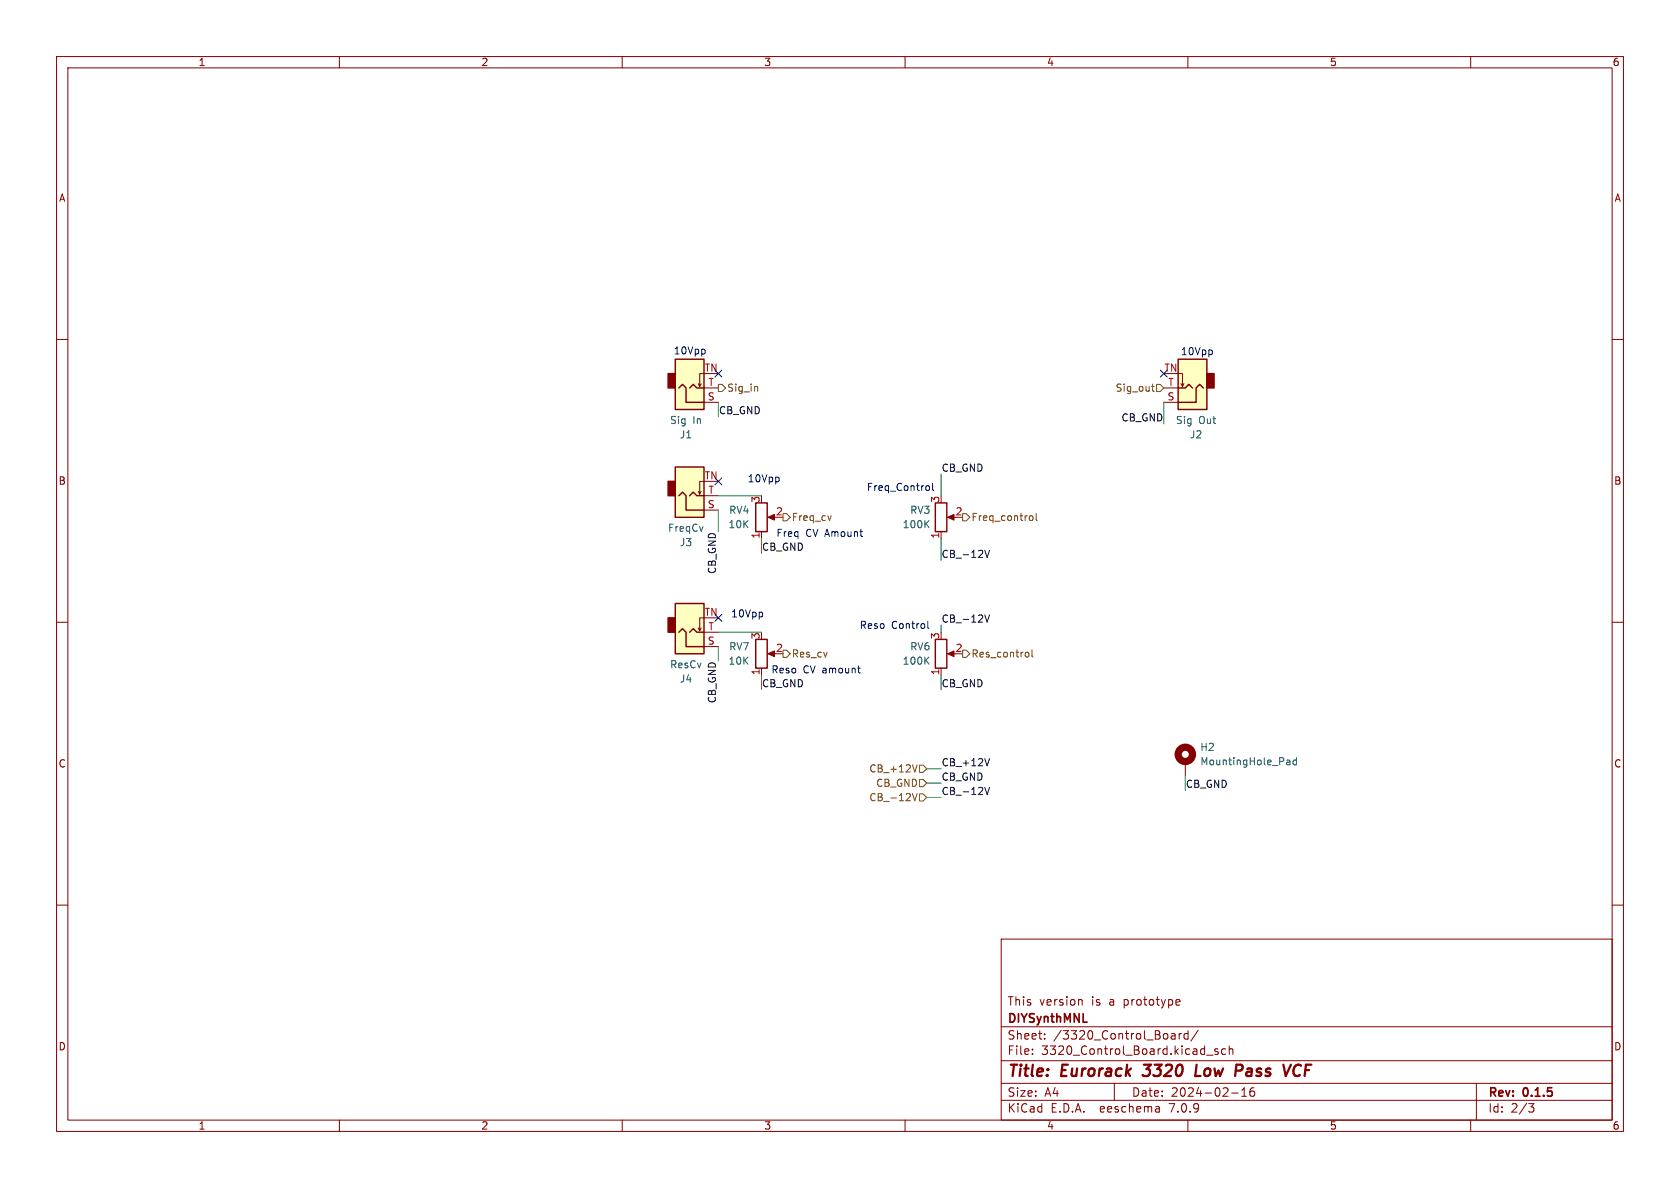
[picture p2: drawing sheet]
<svg xmlns="http://www.w3.org/2000/svg" width="297mm" height="210mm" viewBox="0 0 297 210" stroke-linecap="round" stroke-linejoin="round" font-family="sans-serif">
<g fill="none" stroke="#840000" stroke-width=".18">
<path d="M10 10h277v190h-277zM12 12h273v186h-273zM60 10v2M110 10v2M160 10v2M210 10v2M260 10v2M10 60h2M285 60h2M124 67.8l-.3 .5M124.5 66h-.8v2.3l-.3-.5M124.5 71.1h2.5"/>
<path d="M124.5 68.6h2.5M205.7 71.1h2.6M205.7 68.6h2.6M208.3 66h.7v2.3l.3-.5M208.8 67.8l.2 .5M124 86.9l-.3 .5M124.5 85.1h-.8v2.3l-.3-.5M124.5 90.2h2.5M124.5 87.6h2.5M134.6 94v1.3M136.1 91.4h1.1M166.4 94v1.3"/>
<path d="M167.9 91.4h1M10 110h2M124 111l-.3 .5M124.5 109.2h-.8v2.3l-.3-.5M124.5 114.3h2.5M124.5 111.8h2.5M134.6 118.1v1.3M136.1 115.6h1.1M166.4 118.1v1.3M167.9 115.6h1M285 110h2M209.5 134.6v2.6"/>
<path d="M10 160h2M285 160h2M177 166h108v32h-108zM190.9 176.7h.2l.2 .2v.8M208.1 176.7l.4 .1 .1 .3-.7 .1M208.5 177.6l-.4 .1M60 198v2M110 198v2M160 198v2M177 194.5h108M177 191.5h108M177 187.5h108"/>
<path d="M177 181.5h108M182.5 186.3v.1M182.5 185.5v.1M184.7 183.6v.1M184.7 182.8v.1M197 191.5v3M204.9 195.7l.1 .9M205 196.5l-.2 .1M205 196h-.2M207.2 182.7l.5 .1v.9M207.7 183.6l-.5 .1M207.7 183.1h-.5"/>
<path d="M208.5 182.7v1M208.9 182.7l-.3 .1-.1 .2M210 198v2M210 182.8l-.4-.1-.3 .3v.4l.2 .2h.5M210 182.2v1.5M211.8 182.1l-1.3 2M213.3 186.5h1.2M215.3 185.5l-.3-.1-.3 .2 .1 .2 .5 .2v.3h-.6M216.7 185.5l-.5-.1-.2 .3v.4l.1 .2h.6M217.3 185.5l.2-.1 .4 .1 .1 .9M217.3 184.9v1.5M217.7 193.2h1.2"/>
<path d="M219.5 193.8h.9M219.5 192.7l.5-.4v1.5M221.7 192.3a.59 .59 0 0 0-.7 .6v.6l.1 .2 .4 .1 .2-.1 .1-.5-.1-.3h-.5l-.2 .3M260 198v2M261 191.5v6.5M270.2 195.1h1l-.5 .6 .4 .1 .1 .5-.3 .3h-.4"/>
</g>
<path d="M202 190l.3 .2M202.2 188.2h1.3M211.6 188.2l-.3 2h1M229.9 188.3a1.02 1.02 0 0 0-1.2 .6 1.02 1.02 0 0 0 .5 1.3l.6-.2" fill="none" stroke="#840000" stroke-width=".4"/>
<g fill="#840000" stroke="#840000" stroke-width=".18">
<path d="M135.8 91.4l1.1-.5v1z"/>
<path d="M167.5 91.4l1.2-.5v1z"/>
<path d="M167.5 115.6l1.2-.5v1z"/>
<path d="M135.8 115.6l1.1-.5v1z"/>
</g>
<g fill="none" stroke="#840000" stroke-width=".25">
<path d="M119.4 63.5h5.1v8.9h-5.1zM120 68.6l.6-.7 .7 .7v2.5h3.2M121.9 68.6l.7-.7 .6 .7h1.3M208.3 63.5h5.1v8.9h-5.1zM208.3 68.6h1.2l.7-.7 .6 .7M212.7 68.6l-.6-.7-.6 .7v2.5h-3.2M119.4 82.6h5.1v8.8h-5.1zM120 87.6l.6-.6 .7 .6v2.6h3.2M121.9 87.6l.7-.6 .6 .6h1.3M133.6 88.9h2v5.1h-2zM165.4 88.9h2v5.1h-2zM119.4 106.7h5.1v8.9h-5.1z"/>
<path d="M120 111.8l.6-.7 .7 .7v2.5h3.2M121.9 111.8l.7-.7 .6 .7h1.3M133.6 113h2v5.1h-2zM165.4 113h2v5.1h-2z"/>
</g>
<circle cx="209.5" cy="133.3" r="1.27" fill="none" stroke="#840000" stroke-width="1.3"/>
<path d="M163.7 92.6l.5 .7M164.2 92l-.7 .7M163.7 116.7l.5 .7M164.2 116.1l-.7 .8M227.6 134.4h.4v.8M228 135.1l-.4 .1M228 134.7h-.4M229.2 134.4h-.4l-.2 .2 .1 .5h.5M229.2 133.9v1.3" fill="none" stroke="#006464" stroke-width=".18"/>
<g fill="#ffffc2" stroke="#ffffc2" stroke-width=".18">
<path d="M208.3 63.5h5.1v8.9h-5.1z"/>
<path d="M119.4 106.7h5.1v8.9h-5.1z"/>
<path d="M119.4 82.6h5.1v8.8h-5.1z"/>
<path d="M119.4 63.5h5.1v8.9h-5.1z"/>
</g>
<g fill="#840000" stroke="#840000" stroke-width=".25">
<path d="M213.4 66h1.2v2.6h-1.2z"/>
<path d="M118.1 109.2h1.3v2.6h-1.3z"/>
<path d="M118.1 85.1h1.3v2.5h-1.3z"/>
<path d="M118.1 66h1.3v2.6h-1.3z"/>
</g>
<g fill="none" stroke="#725600" stroke-width=".18">
<path d="M127 67.9h.6l.7 .7-.7 .6h-.6zM133.8 68.3l.1 .2v.7M203.6 68.3h.5M203.8 67.9v1.1l.3 .2M204.5 67.9h.6l.6 .7-.6 .6h-.6zM138.4 90.8h.7l.6 .6-.6 .7h-.7zM146.9 91.2l-.3 .8M170.2 90.8h.6l.6 .6-.6 .7h-.6zM182 91.3l.4-.1 .2 .2-.1 .6h-.3l-.2-.1M183.2 90.7v1.1l.2 .2M138.4 114.9h.7l.6 .7-.6 .6h-.7zM170.2 114.9h.6l.6 .7-.6 .6h-.6z"/>
<path d="M181.5 115.3l.3 .1 .1 .1-.1 .5-.3 .1M182.4 114.9v1.1l.2 .1M162.1 135.2l-.4 1.3M162.6 137.8h.6l.6 .6-.6 .7h-.6zM162.6 135.3h.6l.6 .6-.6 .6h-.6zM161.3 140.3l.4 1.2 .4-1.2M162.6 140.3h.6l.6 .7-.6 .6h-.6z"/>
</g>
<path d="M174.1 97.3l.4 1.2 .4-1.2M174.1 108.7l.4 1.3 .4-1.3M174.1 139.2l.4 1.3 .4-1.3M174.9 134.1l-.4 1.3" fill="none" stroke="#0f0f0f" stroke-width=".18"/>
<path d="M124.6 61.9v.6M214.3 62v.6M137.7 84.5v.6M163.9 85.9h.3l.1 .2v.5l-.4 .1M164.9 85.4v1.1l.2 .2M134.8 108.3v.6M151.6 118.1h.5M152 119h.1M164 109.8v1.1l.2 .2" fill="none" stroke="#0000c2" stroke-width=".18"/>
<g fill="none" stroke="#009600" stroke-width=".18">
<path d="M127 71.1v2.6M205.7 71.1v3.8M127 90.2v3.8M127 87.6h7.6M134.6 95.3v2.5M166.4 83.8v3.8M166.4 95.3v3.8M127 114.3v2.5M127 111.8h7.6M134.6 119.4v2.5M166.4 110.5v1.3M166.4 119.4v2.5"/>
<path d="M163.8 135.9h2.6M163.8 138.4h2.6M209.5 137.2v2.5M163.8 141h2.6"/>
</g>
<path d="M126.4 65.4l1.2 1.2M127.6 65.4l-1.2 1.2M205.1 65.4l1.2 1.2M206.3 65.4l-1.2 1.2M126.4 84.5l1.2 1.2M127.6 84.5l-1.2 1.2M126.4 108.6l1.2 1.2M127.6 108.6l-1.2 1.2" fill="none" stroke="#000084" stroke-width=".18"/>
<g font-size="2.8" fill="#840000">
<text x="178" y="190.9">Title:</text>
<text x="187.7" y="190.9">Eurorack</text>
<text x="203" y="190.9">3320</text>
<text x="213" y="190.9">Low</text>
<text x="220.8" y="190.9">Pass</text>
<text x="230.2" y="190.9">VCF</text>
</g>
<g font-size="2.1" fill="#840000">
<text x="178" y="178">This</text>
<text x="183.7" y="178">version</text>
<text x="193" y="178">is</text>
<text x="196.3" y="178">a</text>
<text x="198.9" y="178">prototype</text>
<text x="178" y="184">Sheet:</text>
<text x="178" y="181.2">DIYSynthMNL</text>
<text x="186.2" y="184">/3320_Control_Board/</text>
<text x="178" y="186.7">File:</text>
<text x="184.1" y="186.7">3320_Control_Board.kicad_sch</text>
<text x="178" y="196.9">KiCad</text>
<text x="178" y="194.1">Size:</text>
<text x="184.7" y="194.1">A4</text>
<text x="185.7" y="196.9">E.D.A.</text>
<text x="194.6" y="196.9">eeschema</text>
<text x="200" y="194.1">Date:</text>
<text x="207" y="196.9">7.0.9</text>
<text x="207" y="194.1">2024-02-16</text>
<text x="263" y="194.3">Rev:</text>
<text x="263" y="196.9">Id:</text>
<text x="267.1" y="196.9">2/3</text>
<text x="269.4" y="194.3">0.1.5</text>
</g>
<g font-size="1.8" fill="#840000">
<text x="35" y="11.9">1</text>
<text x="85" y="11.9">2</text>
<text x="135" y="11.9">3</text>
<text x="185" y="11.9">4</text>
<text x="235" y="11.9">5</text>
<text x="285" y="11.9">6</text>
<text x="10.3" y="35.9">A</text>
<text x="285.3" y="35.9">A</text>
<text x="10.3" y="85.9">B</text>
<text x="285.3" y="85.9">B</text>
<text x="10.3" y="135.9">C</text>
<text x="285.3" y="135.9">C</text>
<text x="10.3" y="185.9">D</text>
<text x="285.3" y="185.9">D</text>
<text x="35" y="199.9">1</text>
<text x="85" y="199.9">2</text>
<text x="135" y="199.9">3</text>
<text x="185" y="199.9">4</text>
<text x="235" y="199.9">5</text>
<text x="285" y="199.9">6</text>
</g>
<g font-size="1.8" fill="#0000c2">
<text x="119" y="62.7">10Vpp</text>
<text x="208.7" y="62.9">10Vpp</text>
<text x="132.1" y="85.3">10Vpp</text>
<text x="153.2" y="86.9">Freq_Control</text>
<text x="137.2" y="95">Freq</text>
<text x="142.4" y="95">CV Amount</text>
<text x="129.2" y="109.2">10Vpp</text>
<text x="151.9" y="111.3">Reso</text>
<text x="157.6" y="111.3">Control</text>
<text x="136.3" y="119.1">Reso</text>
<text x="142" y="119.1">CV amount</text>
</g>
<g font-size="1.8" fill="#a90000">
<text x="124.5" y="65.8">TN</text>
<text x="205.8" y="65.8">TN</text>
<text x="125" y="70.9">S</text>
<text x="125.1" y="68.3">T</text>
<text x="206.3" y="70.9">S</text>
<text x="206.4" y="68.3">T</text>
<text x="124.5" y="84.8">TN</text>
<text x="125" y="89.9">S</text>
<text x="125.1" y="87.4">T</text>
<text x="134.4" y="89" transform="rotate(-90 134.4 89)">3</text>
<text x="166.1" y="89" transform="rotate(-90 166.1 89)">3</text>
<text x="134.4" y="95.3" transform="rotate(-90 134.4 95.3)">1</text>
<text x="137.1" y="91.2">2</text>
<text x="166.1" y="95.3" transform="rotate(-90 166.1 95.3)">1</text>
<text x="168.8" y="91.2">2</text>
<text x="124.5" y="109">TN</text>
<text x="125.1" y="111.5">T</text>
<text x="134.4" y="113.1" transform="rotate(-90 134.4 113.1)">3</text>
<text x="166.1" y="113.1" transform="rotate(-90 166.1 113.1)">3</text>
<text x="125" y="114">S</text>
<text x="134.4" y="119.5" transform="rotate(-90 134.4 119.5)">1</text>
<text x="137.1" y="115.3">2</text>
<text x="166.1" y="119.5" transform="rotate(-90 166.1 119.5)">1</text>
<text x="168.8" y="115.3">2</text>
</g>
<g font-size="1.8" fill="#725600">
<text x="128.5" y="69.4">Sig_in</text>
<text x="197.1" y="69.4">Sig_out</text>
<text x="139.9" y="92.3">Freq_cv</text>
<text x="171.6" y="92.3">Freq_control</text>
<text x="139.9" y="116.4">Res_cv</text>
<text x="171.6" y="116.4">Res_control</text>
<text x="153.6" y="136.8">CB_+12V</text>
<text x="153.6" y="141.8">CB_-12V</text>
<text x="154.8" y="139.3">CB_GND</text>
</g>
<g font-size="1.8" fill="#006464">
<text x="118.3" y="75.2">Sig</text>
<text x="120.1" y="77.7">J1</text>
<text x="122.5" y="75.2">In</text>
<text x="207.8" y="75.2">Sig</text>
<text x="210.3" y="77.7">J2</text>
<text x="211.9" y="75.2">Out</text>
<text x="118" y="94.2">FreqCv</text>
<text x="128.7" y="93.6">10K</text>
<text x="128.8" y="91">RV4</text>
<text x="159.5" y="93.6">100K</text>
<text x="160.8" y="91">RV3</text>
<text x="120.1" y="96.7">J3</text>
<text x="118.4" y="118.3">ResCv</text>
<text x="128.7" y="117.7">10K</text>
<text x="128.8" y="115.2">RV7</text>
<text x="159.5" y="117.7">100K</text>
<text x="160.8" y="115.2">RV6</text>
<text x="120.1" y="120.9">J4</text>
<text x="212.1" y="132.9">H2</text>
<text x="212.1" y="135.5">MountingHole_Pad</text>
</g>
<g font-size="1.8" fill="#0f0f0f">
<text x="127" y="73.3">CB_GND</text>
<text x="198.2" y="74.6">CB_GND</text>
<text x="166.4" y="83.5">CB_GND</text>
<text x="126.7" y="101.6" transform="rotate(-90 126.7 101.6)">CB_GND</text>
<text x="134.6" y="97.4">CB_GND</text>
<text x="166.4" y="98.7">CB_-12V</text>
<text x="166.4" y="110.1">CB_-12V</text>
<text x="126.7" y="124.4" transform="rotate(-90 126.7 124.4)">CB_GND</text>
<text x="134.6" y="121.6">CB_GND</text>
<text x="166.4" y="121.6">CB_GND</text>
<text x="166.4" y="135.5">CB_+12V</text>
<text x="166.4" y="140.6">CB_-12V</text>
<text x="166.4" y="138.1">CB_GND</text>
<text x="209.5" y="139.4">CB_GND</text>
</g>
</svg>
